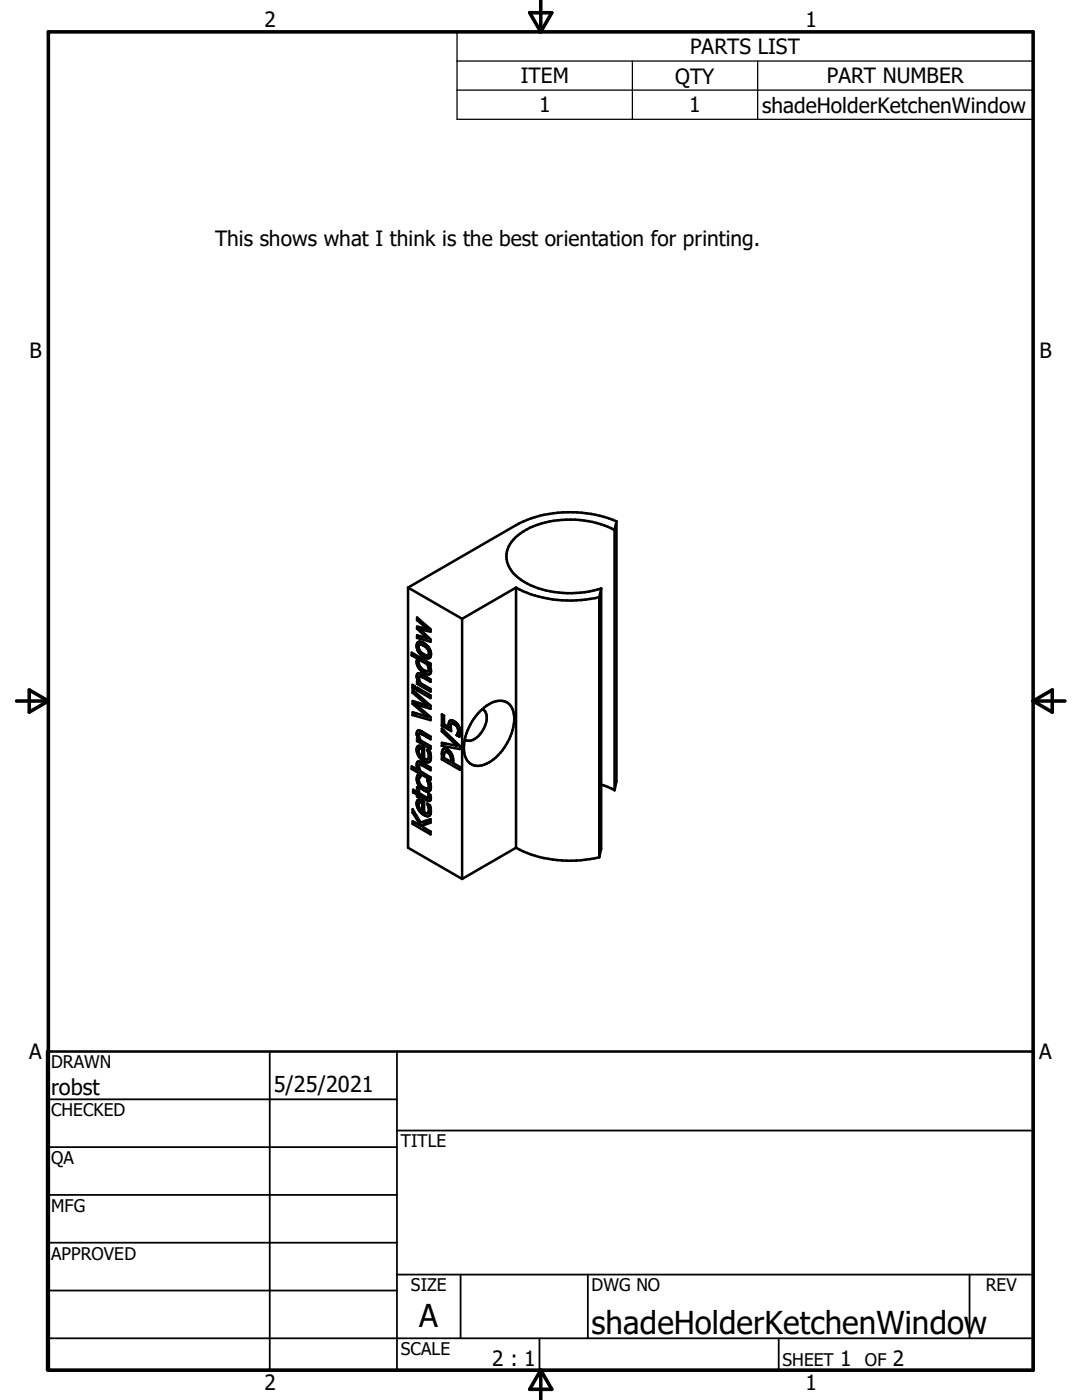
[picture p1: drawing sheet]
<svg xmlns="http://www.w3.org/2000/svg" width="216mm" height="279mm" viewBox="0 0 216 279" stroke-linecap="round" stroke-linejoin="round" font-family="sans-serif">
<g fill="none" stroke="#000" stroke-width=".51">
<path d="M81.4 117.3l10.8 6.2M81.4 117.3v51.9l10.8 6.2M103 117.3v51.9M103 117.3l-10.8 6.2M103 117.3a23.7 23.7 0 0 0 16.6 1.9M119.6 119.2v51.9M120 117.4v52l-.4 1.7M120 117.4l-.4 1.8M122.6 105.8v51.9M122.6 105.8a19.7 19.7 0 0 0-18.1 .2 6.3 6.3 0 0 0-3.5 5.1 6.2 6.2 0 0 0 3.6 5 20 20 0 0 0 15.4 1.3M123 104a24.2 24.2 0 0 0-20 .8l-21.6 12.5M123 104v52l-.4 1.7"/>
<path d="M123 104l-.4 1.8M82.2 130.8v-.5l3.7 2.2v.5l-.3-.2M82.2 130.8l1.1 .7M82.3 136.7l.5 .2v.6l-.5-.2zM82.3 138.3v-.6l3.6 3.1v.7l-3-.9M82.3 138.3l3 2.5M82.6 130.5l-.4 .3M82.7 138l-.4 .3M82.8 137l-.5 .3M83.2 123.8v-.6l2.7 2.4v.5l-2.1-.5M83.2 125.5v-.5l2.1 .5M83.2 127.3v-.5l2.1 .6"/>
<path d="M83.2 137.2l2.7 1.6v.5l-2.7-1.5zM83.2 123.8l2.1 1.7M83.2 125.5l2.1 1.9M83.3 131.5a1.91 1.91 0 0 0 .4 2.1l1 .8a.75 .75 0 0 0 1.2-.1l.1-.7M83.4 128.2a2.33 2.33 0 0 1 2.5 1.7l.1 .3a.79 .79 0 0 1-.2 1.1 .79 .79 0 0 1-1.1-.1 2.35 2.35 0 0 1-1.4-3zM83.5 136.1l-.3-.2v.6M83.6 123.6l-.4 .2M83.7 135h.3l1.9 1.1v-.5l-1.7-1a.65 .65 0 0 0-1 0 .65 .65 0 0 0 0 .9l.3 .6M83.7 135l-.1 .4 .3 .9 2 1.2v.5l-2.7-1.5M83.7 137.5l-.5 .3M83.7 128.7a1.63 1.63 0 0 1 1.8 2 1.63 1.63 0 0 1-1.8-2zM83.7 131.7a1.64 1.64 0 0 0 1.8 2.2v-.6l-.2-.7"/>
<path d="M83.7 131.7l1.6 .9M83.7 136l-.2 .1M83.8 131.2l-.5 .3M83.8 125.2l-.6 .3M83.8 136.1l-.6 .4M83.8 125.6l2.1 2v.5l-2.7-.8M83.8 127l-.6 .3M84.2 131.4l-.5 .3M84.2 128.2v.2M84.3 134.6v.1M84.3 134.6l-.6 .4M84.4 125.3l-.6 .3"/>
<path d="M84.4 128.3l-.7 .4M85.6 127.3l-.3 .1M85.6 125.3l-.3 .2M85.6 132.8l.4 .8M85.7 132.3l-.4 .3M85.8 130.6l.2 .1M85.8 133.7l.2 .1M85.9 132.7l-.3 .1M86 133.6l-.6 .4M86 130.4l-.6 .4M92.2 123.5v51.9M82.2 153.5v-.5l1.3 .7"/>
<path d="M82.3 140.5v-.6l3 .9M82.3 142.7v-.6l3 .9M82.3 140.5l3 2.5M82.4 158.1l.8 .5M82.6 153.2l-.4 .3M82.9 157.9l-.5 .2M82.9 140.6l3 2.5v.6l-3.6-1M83 140.1l-.7 .4M83 142.3l-.7 .4M83.2 158.1v-1l.4 .2v1l1.5 .8 .4 .1M83.2 158.6v.4M83.2 158.1l-.8-.5v.5"/>
<path d="M83.5 140.3l-.6 .3M83.5 147.5l-.3-.1v.5M83.6 158.8v.4l-.4-.2M83.6 157.9l-.4 .2M83.7 146.4l.5 .1 1.7 1v-.5l-1.7-1a.65 .65 0 0 0-1 0 .65 .65 0 0 0 0 .9l.3 .6M83.7 152.6l.5 .1 1.7 1v-.5l-2-1.1a.52 .52 0 0 0-.6 0 .52 .52 0 0 0-.2 .6l.4 1M83.7 146.4l-.1 .5 .3 .9 2 1.1v.5l-2.7-1.5M83.7 152.6a1.42 1.42 0 0 0 .2 1.3l2 1.2v.5l-3.7-2.1M83.7 158.3l-.5 .3M83.7 147.4l-.2 .1M83.7 153.6l-.2 .1M83.8 147.6l-.6 .3"/>
<path d="M83.9 154.9l-.5-.3a1.98 1.98 0 0 0 .1 2 2.24 2.24 0 0 0 2.1 1.3l.4-.5a1.44 1.44 0 0 0-.7-1.7M83.9 155a1.53 1.53 0 0 0 1.1 2.4 .62 .62 0 0 0 .6-.4 .62 .62 0 0 0-.1-.7l-.2-.5M83.9 154.9v.1M84 158.5l-.8 .5M84.1 158.5l-.5 .3M84.2 159.7a.71 .71 0 0 0-.9 .1 .71 .71 0 0 0-.1 .9 2.51 2.51 0 0 0 2.4 2.1l.3-.3 .1-.9-.2-.9-.5-.3 .2 .5M84.2 149l-.6-.1a.71 .71 0 0 0-.4 1.1 2.51 2.51 0 0 0 2.4 2.1l.3-.3 .1-1-.2-.8-.5-.4M84.2 149l.4 .2v2.2l.7 .1M84.2 159.7l.4 .3v2.1l.7 .2M84.2 149v.1M84.2 159.7v.1M84.3 149.5l-.6-.1a1.28 1.28 0 0 0 .6 1.8"/>
<path d="M84.3 146v.1M84.3 149.5v1.7M84.3 152.2v.1M84.3 146.1l-.6 .3M84.3 152.2l-.6 .4M84.3 149.1l-.6 .3M84.6 151l-.3 .2M84.6 149.3l-.3 .2M85.3 149.6v.1M85.3 155.7v.1M85.3 149.7l.2 .5M85.5 150.2l.1 .7-.3 .6"/>
<path d="M85.5 158.4a.78 .78 0 0 1 .5 .7 .78 .78 0 0 1-.4 .7l-2-1M85.5 158.4h.1M85.5 158.4l.1 .5-.1 .3M85.6 142.9l-.3 .1M85.7 140.6l-.4 .2M85.7 151.3l.3 .1M85.7 157.1l.3 .2M85.8 150l-.3 .2M85.9 159l-.4 .2M86 151.1l-.6 .4M86 157l-.6 .3M88.2 146v-.6l3.6 3.5v.6l-3.6-.6"/>
<path d="M88.2 144.8v-2.2l.4 .2v1.8l1 .5M88.2 146l3 2.8M88.2 144.8l1.8 1.1v-1.1a.52 .52 0 0 1 .4-.4 .52 .52 0 0 1 .6 .4l.2 .3M88.5 145.8l-.3 .2M88.6 144.6l-.4 .2M88.7 151.3l-.5 .3M88.9 148.4l-.7 .5M89.3 149.5a.7 .7 0 0 0-.9 0 .7 .7 0 0 0-.2 .8v1.3M89.3 149.5l.7 .8a2.99 2.99 0 0 1 .4 2l1.4 .8v.5l-3.6-2M89.3 149.6v.2M89.4 149.7l-.6 .4M89.6 145.1v-1a.59 .59 0 0 1 1-.1l.5 .3 .5 .7 .3 1.1"/>
<path d="M89.8 150.7a.74 .74 0 0 0-1.1-.5l-.1 1 1.4 .9M89.8 150.7l.2 .5v.9M90 144.9l-.4 .2M90.1 150.5l-.3 .2M90.4 151.8l-.4 .3M90.6 143.9v.3M90.8 144.1l-.6 .3M91.1 146.7h.1M91.2 148.8l-3-.6v.7M91.2 145.1a1.47 1.47 0 0 1-.1 1.6M91.5 148.6l-.3 .2M91.5 144.9l-.3 .2"/>
<path d="M91.8 146.3l-.7 .4M91.9 146.1l-.6 .2M91.9 146.1l-.2 .9-.6-.3M95.8 142a5.7 5.7 0 0 1 4.4-2.1 2.96 2.96 0 0 1 2.4 3 10.7 10.7 0 0 1-5.9 9.7 2.84 2.84 0 0 1-4.1-2.8 10.8 10.8 0 0 1 3.2-7.8zM96.2 141.5a2.22 2.22 0 0 1 .7 3 4.8 4.8 0 0 1-3.1 3.3h-.6l-.5-.2M120 156.6l2.6 1.1M82.3 162.2v-.7l1.6 2.6 2-.6v.7l-1.7 .6M82.3 164.4l3.6 2.1v-.5l-1.4-.9-.3-.3M82.3 164.4v-.5l1.7 .9M82.3 162.2l1.7 2.6M82.6 162l-.3 .2M82.8 164.1l-.5 .3"/>
<path d="M83.7 160.2l.6-.4-.6 .4M83.7 160.2a1.29 1.29 0 0 0 .6 1.7M83.7 160.2l.6 .1M84.3 160.3v1.6M84.6 164.5h.1M84.6 161.7l-.3 .2M84.6 160.1l-.3 .2M84.8 163.8l.3 .4-1.1 .6M85.5 160.9l.1 .8-.3 .6M85.7 162l.3 .2M85.8 160.8l-.3 .1M85.9 163.9l-1.7 .9"/>
<path d="M86 161.9l-.6 .4M103 169.2l-10.8 6.2M103 169.2a23.7 23.7 0 0 0 16.6 1.9M9.4 209.9h196.8v63.5h-196.8z"/>
</g>
<path d="M9.6 6.4h196.6v267h-196.6zM105.7 2.5h4.4l-2.2 3.9zM107.9 0v6.4M3.3 139.9h6.3M5.8 137.7l3.8 2.2-3.8 2.2zM206.2 139.9h6.3M206.2 139.9l3.8-2.2v4.4zM107.9 273.4v6M107.9 273.4l2.2 3.9h-4.4z" fill="none" stroke="#000" stroke-width=".71"/>
<g fill="none" stroke="#000" stroke-width=".36">
<path d="M9.4 219.4h69.8M53.8 209.9v63.5M79.2 209.9v63.5M9.4 228.9h69.8M9.4 238.5h69.8M79.2 225.6h127M9.4 248h69.8M9.4 257.6h69.8M79.2 254.4h127M91.9 254.4v12.7M117.3 254.4v12.7M193.5 254.4v12.7"/>
<path d="M9.4 267.1h196.8M107.6 267.1v6.3M155.4 267.1v6.3"/>
</g>
<path d="M91.2 6.4h115v17.4h-115zM91.2 12.2h115M91.2 18h115M126.2 12.2v11.6M151.2 12.2v11.6" fill="none" stroke="#000" stroke-width=".25"/>
<g font-size="6.3">
<text x="83.7" y="264.9">A</text>
<text x="118" y="266.2">shadeHolderKetchenWindow</text>
</g>
<g font-size="4.4">
<text x="10.2" y="218.6">robst</text>
<text x="54.6" y="217.9">5/25/2021</text>
</g>
<g font-size="4.2">
<text x="52.8" y="5.4">2</text>
<text x="160.7" y="5.4">1</text>
<text x="137.7" y="10.8">PARTS LIST</text>
<text x="103.9" y="16.6">ITEM</text>
<text x="134.7" y="16.7">QTY</text>
<text x="165" y="16.6">PART NUMBER</text>
<text x="107.6" y="22.4">1</text>
<text x="137.5" y="22.4">1</text>
<text x="152.1" y="22.5">shadeHolderKetchenWindow</text>
<text x="42.9" y="49.2">This shows what I think is the best orientation for printing.</text>
<text x="5.9" y="71.5">B</text>
<text x="207.4" y="71.5">B</text>
<text x="5.8" y="211.4">A</text>
<text x="207.4" y="211.4">A</text>
<text x="98.2" y="272.7">2 : 1</text>
<text x="167.7" y="272.6">1</text>
<text x="178.2" y="272.6">2</text>
<text x="52.8" y="277.5">2</text>
<text x="160.7" y="277.5">1</text>
</g>
<g font-size="3.5">
<text x="10.2" y="213.1">DRAWN</text>
<text x="10.2" y="222.7">CHECKED</text>
<text x="10.2" y="232.3">QA</text>
<text x="80" y="228.9">TITLE</text>
<text x="10.2" y="241.8">MFG</text>
<text x="10.2" y="251.4">APPROVED</text>
<text x="82" y="257.7">SIZE</text>
<text x="118" y="257.7">DWG NO</text>
<text x="196.7" y="257.6">REV</text>
<text x="80" y="270.4">SCALE</text>
<text x="156.1" y="272.6">SHEET</text>
<text x="172.6" y="272.6">OF</text>
</g>
</svg>
